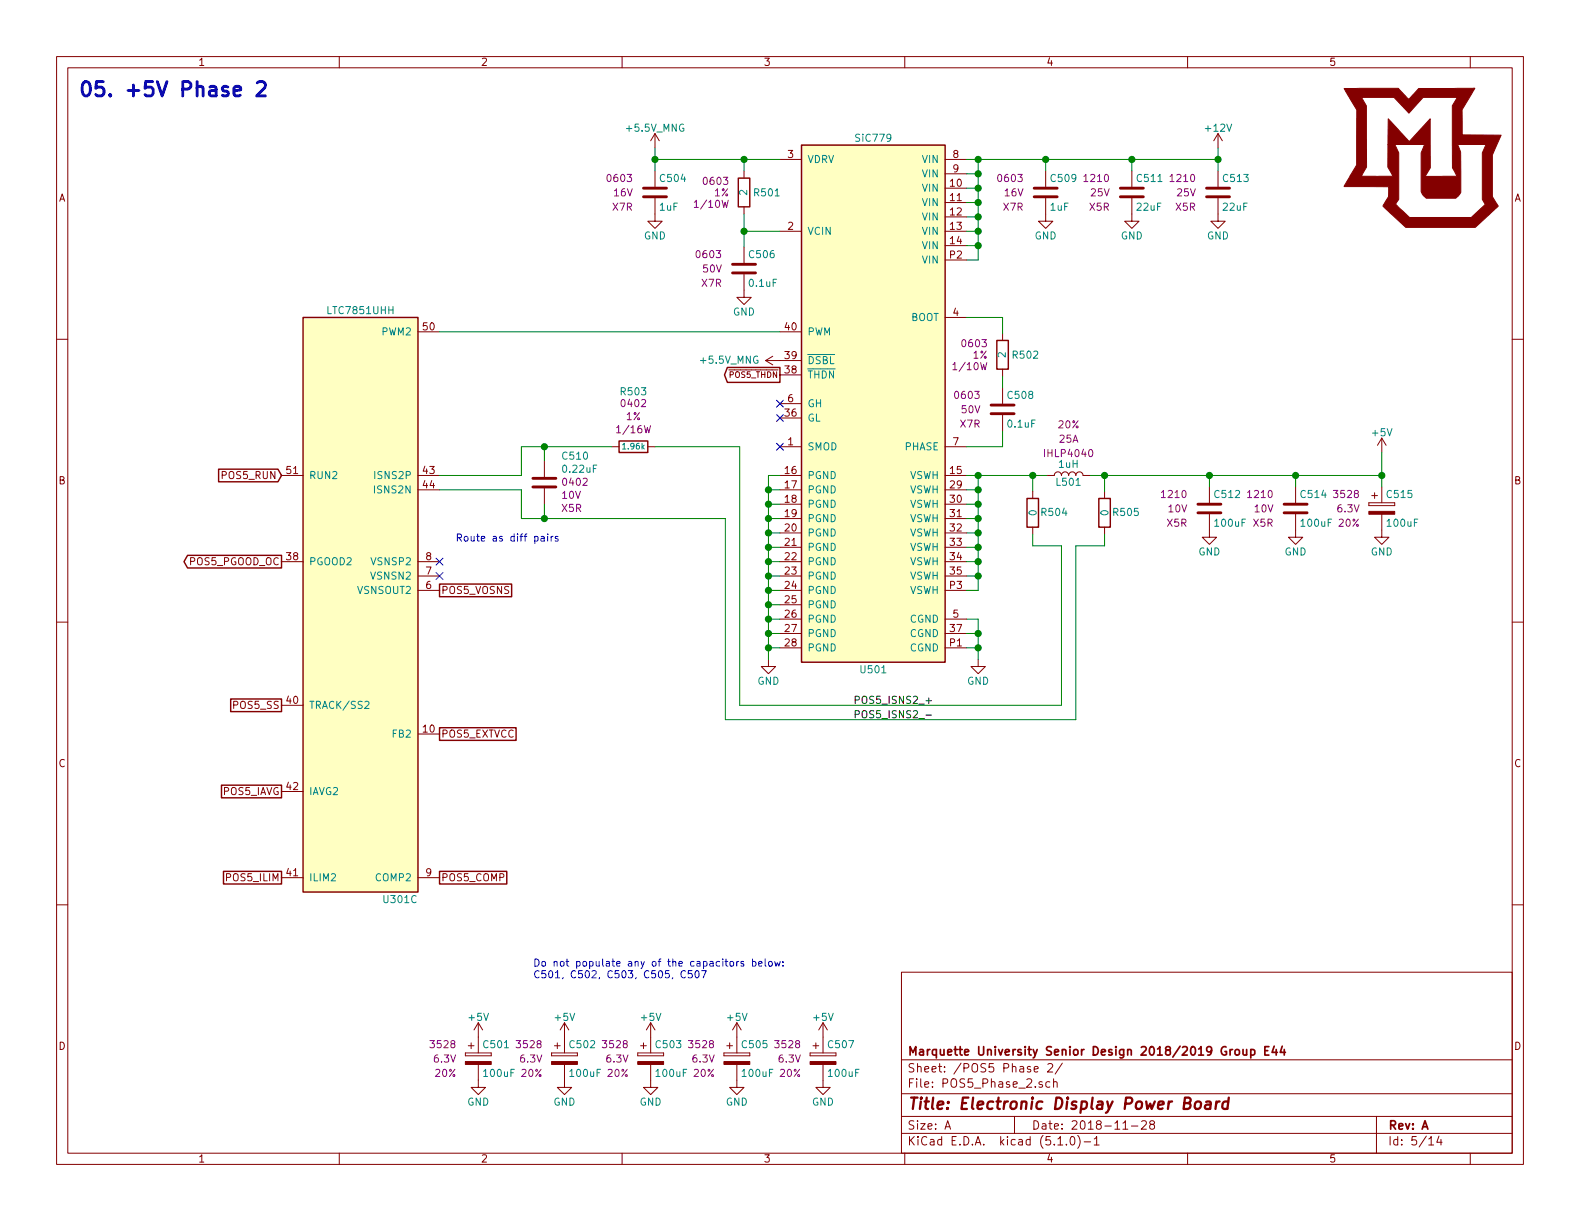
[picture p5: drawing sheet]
EESchema Schematic File Version 4
LIBS:LTC7851_Demo-cache
EELAYER 29 0
EELAYER END
$Descr A 11000 8500
encoding utf-8
Sheet 5 14
Title "Electronic Display Power Board"
Date "2018-11-28"
Rev "A"
Comp "Marquette University Senior Design 2018/2019 Group E44"
Comment1 ""
Comment2 ""
Comment3 ""
Comment4 ""
$EndDescr
Text GLabel 1960 3310 0    50   Input ~ 0
POS5_RUN
Text GLabel 1960 3910 0    50   Output ~ 0
POS5_PGOOD_OC
$Comp
L LED_Display_Local_Library:C_Custom C?
U 1 1
P 4560 1340
AR Path="/5BB86F29/5BD16C10" Ref="C?"  Part="1" 
AR Path="/5BB86F2C/5BD16C10" Ref="C504"  Part="1" 
F 0 "C504" H 4585 1440 50  0000 L CNN
F 1 "1uF" H 4585 1240 50  0000 L CNN
F 2 "Capacitors_SMD:C_0603_HandSoldering" H 4598 1190 50  0001 C CNN
F 3 "" H 4585 1440 50  0001 C CNN
F 4 "1276-6524-1-ND" H 4985 1840 60  0001 C CNN "Digi-Key PN"
F 5 "0603" H 4410 1440 50  0000 R CNN "display_footprint"
F 6 "16V" H 4410 1340 50  0000 R CNN "Voltage"
F 7 "X7R" H 4410 1240 50  0000 R CNN "Dielectric"
	1    4560 1340
	1    0    0    -1  
$EndComp
$Comp
L power:GND #PWR?
U 1 1
P 5180 2020
AR Path="/5BB86F29/5BD16C17" Ref="#PWR?"  Part="1" 
AR Path="/5BB86F2C/5BD16C17" Ref="#PWR0511"  Part="1" 
F 0 "#PWR0511" H 5180 1770 50  0001 C CNN
F 1 "GND" H 5180 1870 50  0000 C CNN
F 2 "" H 5180 2020 50  0001 C CNN
F 3 "" H 5180 2020 50  0001 C CNN
	1    5180 2020
	1    0    0    -1  
$EndComp
$Comp
L LED_Display_Local_Library:SiC779 U?
U 1 1
P 6080 2810
AR Path="/5BB86F29/5BD16C1E" Ref="U?"  Part="1" 
AR Path="/5BB86F2C/5BD16C1E" Ref="U501"  Part="1" 
F 0 "U501" H 6080 960 50  0000 C CNN
F 1 "SiC779" H 6080 4660 50  0000 C CNN
F 2 "Custom Footprints Library:MLP66-40_6x6mm_Pitch0.5mm" H 4430 3560 50  0001 C CNN
F 3 "http://www.vishay.com/docs/67538/sic779.pdf" H 6080 2810 50  0001 C CNN
F 4 "SIC779CD-T1-GE3CT-ND" H 6080 2810 50  0001 C CNN "Digi-Key PN"
	1    6080 2810
	1    0    0    -1  
$EndComp
$Comp
L power:GND #PWR?
U 1 1
P 4560 1490
AR Path="/5BB86F29/5BD16C25" Ref="#PWR?"  Part="1" 
AR Path="/5BB86F2C/5BD16C25" Ref="#PWR0508"  Part="1" 
F 0 "#PWR0508" H 4560 1240 50  0001 C CNN
F 1 "GND" H 4560 1340 50  0000 C CNN
F 2 "" H 4560 1490 50  0001 C CNN
F 3 "" H 4560 1490 50  0001 C CNN
	1    4560 1490
	1    0    0    -1  
$EndComp
Wire Wire Line
	5430 1610 5180 1610
Wire Wire Line
	5180 1610 5180 1490
Wire Wire Line
	5180 1610 5180 1720
Connection ~ 5180 1610
Wire Wire Line
	5430 1110 5180 1110
Wire Wire Line
	4560 1110 4560 1190
Wire Wire Line
	5180 1190 5180 1110
Connection ~ 5180 1110
Wire Wire Line
	5180 1110 4560 1110
Wire Wire Line
	4560 1030 4560 1110
Connection ~ 4560 1110
Text GLabel 5430 2610 0    40   Output ~ 0
~POS5_THDN
$Comp
L power:GND #PWR?
U 1 1
P 6810 4590
AR Path="/5BB86F29/5BD16C45" Ref="#PWR?"  Part="1" 
AR Path="/5BB86F2C/5BD16C45" Ref="#PWR0515"  Part="1" 
F 0 "#PWR0515" H 6810 4340 50  0001 C CNN
F 1 "GND" H 6810 4440 50  0000 C CNN
F 2 "" H 6810 4590 50  0001 C CNN
F 3 "" H 6810 4590 50  0001 C CNN
	1    6810 4590
	1    0    0    -1  
$EndComp
Wire Wire Line
	6810 4590 6810 4510
Wire Wire Line
	6810 4510 6730 4510
Wire Wire Line
	6810 4510 6810 4410
Wire Wire Line
	6810 4410 6730 4410
Connection ~ 6810 4510
Wire Wire Line
	6810 4410 6810 4310
Wire Wire Line
	6810 4310 6730 4310
Connection ~ 6810 4410
$Comp
L power:GND #PWR?
U 1 1
P 5350 4590
AR Path="/5BB86F29/5BD16C53" Ref="#PWR?"  Part="1" 
AR Path="/5BB86F2C/5BD16C53" Ref="#PWR0512"  Part="1" 
F 0 "#PWR0512" H 5350 4340 50  0001 C CNN
F 1 "GND" H 5350 4440 50  0000 C CNN
F 2 "" H 5350 4590 50  0001 C CNN
F 3 "" H 5350 4590 50  0001 C CNN
	1    5350 4590
	1    0    0    -1  
$EndComp
Wire Wire Line
	5350 4590 5350 4510
Wire Wire Line
	5350 4510 5430 4510
Wire Wire Line
	5430 3310 5350 3310
Wire Wire Line
	5430 3410 5350 3410
Wire Wire Line
	5430 3510 5350 3510
Wire Wire Line
	5430 3610 5350 3610
Wire Wire Line
	5430 3710 5350 3710
Wire Wire Line
	5430 3810 5350 3810
Wire Wire Line
	5430 3910 5350 3910
Wire Wire Line
	5430 4010 5350 4010
Wire Wire Line
	5430 4110 5350 4110
Wire Wire Line
	5430 4210 5350 4210
Wire Wire Line
	5430 4310 5350 4310
Wire Wire Line
	5430 4410 5350 4410
Wire Wire Line
	5350 3310 5350 3410
Connection ~ 5350 4510
Connection ~ 5350 3410
Wire Wire Line
	5350 3410 5350 3510
Connection ~ 5350 3510
Wire Wire Line
	5350 3510 5350 3610
Connection ~ 5350 3610
Wire Wire Line
	5350 3610 5350 3710
Connection ~ 5350 3710
Wire Wire Line
	5350 3710 5350 3810
Connection ~ 5350 3810
Wire Wire Line
	5350 3810 5350 3910
Connection ~ 5350 3910
Wire Wire Line
	5350 3910 5350 4010
Connection ~ 5350 4010
Wire Wire Line
	5350 4010 5350 4110
Connection ~ 5350 4110
Wire Wire Line
	5350 4110 5350 4210
Connection ~ 5350 4210
Wire Wire Line
	5350 4210 5350 4310
Connection ~ 5350 4310
Wire Wire Line
	5350 4310 5350 4410
Connection ~ 5350 4410
Wire Wire Line
	5350 4410 5350 4510
Wire Wire Line
	6730 3310 6810 3310
Wire Wire Line
	6730 3410 6810 3410
Wire Wire Line
	6730 3510 6810 3510
Wire Wire Line
	6730 3610 6810 3610
Wire Wire Line
	6730 3710 6810 3710
Wire Wire Line
	6730 3810 6810 3810
Wire Wire Line
	6730 3910 6810 3910
Wire Wire Line
	6730 4010 6810 4010
Wire Wire Line
	6810 3310 6810 3410
Connection ~ 6810 3410
Wire Wire Line
	6810 3410 6810 3510
Connection ~ 6810 3510
Wire Wire Line
	6810 3510 6810 3610
Connection ~ 6810 3610
Wire Wire Line
	6810 3610 6810 3710
Connection ~ 6810 3710
Wire Wire Line
	6810 3710 6810 3810
Connection ~ 6810 3810
Wire Wire Line
	6810 3810 6810 3910
Connection ~ 6810 3910
Wire Wire Line
	6810 3910 6810 4010
$Comp
L LED_Display_Local_Library:L_Custom L?
U 1 1
P 7440 3310
AR Path="/5BB86F29/5BD16C98" Ref="L?"  Part="1" 
AR Path="/5BB86F2C/5BD16C98" Ref="L501"  Part="1" 
F 0 "L501" V 7390 3310 50  0000 C CNN
F 1 "1uH" V 7515 3310 50  0000 C CNN
F 2 "Inductors_SMD:L_Vishay_IHLP-4040" H 7440 3310 50  0001 C CNN
F 3 "" H 7440 3310 50  0001 C CNN
F 4 "541-1306-1-ND" H 7440 3310 50  0001 C CNN "Digi-Key PN"
F 5 "IHLP4040" V 7590 3310 50  0000 C CNN "display_footprint"
F 6 "25A" V 7690 3310 50  0000 C CNN "Ampacity"
F 7 "20%" V 7790 3310 50  0000 C CNN "Tolerance"
	1    7440 3310
	0    -1   -1   0   
$EndComp
Wire Wire Line
	6730 1110 6810 1110
Wire Wire Line
	6730 1210 6810 1210
Wire Wire Line
	6730 1310 6810 1310
Wire Wire Line
	6730 1410 6810 1410
Wire Wire Line
	6730 1510 6810 1510
Wire Wire Line
	6730 1610 6810 1610
Wire Wire Line
	6730 1710 6810 1710
Wire Wire Line
	6730 1810 6810 1810
Wire Wire Line
	6810 1110 6810 1210
Connection ~ 6810 1210
Wire Wire Line
	6810 1210 6810 1310
Connection ~ 6810 1310
Wire Wire Line
	6810 1310 6810 1410
Connection ~ 6810 1410
Wire Wire Line
	6810 1410 6810 1510
Connection ~ 6810 1510
Wire Wire Line
	6810 1510 6810 1610
Connection ~ 6810 1610
Wire Wire Line
	6810 1610 6810 1710
Connection ~ 6810 1710
Wire Wire Line
	6810 1710 6810 1810
$Comp
L LED_Display_Local_Library:R_Custom R?
U 1 1
P 6980 2470
AR Path="/5BB86F29/5BD16CB9" Ref="R?"  Part="1" 
AR Path="/5BB86F2C/5BD16CB9" Ref="R502"  Part="1" 
F 0 "R502" H 6920 2470 50  0000 R CNN
F 1 "2" V 6980 2470 50  0000 C CNN
F 2 "Resistors_SMD:R_0603" H 6980 2470 50  0001 C CNN
F 3 "" H 6980 2470 50  0001 C CNN
F 4 "RMCF0603FT2R00CT-ND" H 7280 2870 60  0001 C CNN "Digi-Key PN"
F 5 "0603" H 7080 2550 50  0000 L CNN "display_footprint"
F 6 "1%" H 7080 2470 50  0000 L CNN "Tolerance"
F 7 "1/10W" H 7080 2390 50  0000 L CNN "Wattage"
	1    6980 2470
	-1   0    0    -1  
$EndComp
$Comp
L LED_Display_Local_Library:C_Custom C?
U 1 1
P 6980 2850
AR Path="/5BB86F29/5BD16CC4" Ref="C?"  Part="1" 
AR Path="/5BB86F2C/5BD16CC4" Ref="C508"  Part="1" 
F 0 "C508" H 7005 2950 50  0000 L CNN
F 1 "0.1uF" H 7005 2750 50  0000 L CNN
F 2 "Capacitors_SMD:C_0603" H 7018 2700 50  0001 C CNN
F 3 "" H 7005 2950 50  0001 C CNN
F 4 "490-4779-1-ND" H 7405 3350 60  0001 C CNN "Digi-Key PN"
F 5 "0603" H 6830 2950 50  0000 R CNN "display_footprint"
F 6 "50V" H 6830 2850 50  0000 R CNN "Voltage"
F 7 "X7R" H 6830 2750 50  0000 R CNN "Dielectric"
	1    6980 2850
	1    0    0    -1  
$EndComp
Wire Wire Line
	6980 3110 6980 3000
Wire Wire Line
	6980 2700 6980 2620
Wire Wire Line
	6980 3110 6730 3110
Wire Wire Line
	6980 2320 6980 2210
Wire Wire Line
	6980 2210 6730 2210
Connection ~ 6810 3310
$Comp
L LED_Display_Local_Library:C_Custom C?
U 1 1
P 7880 1340
AR Path="/5BB86F29/5BD16CFA" Ref="C?"  Part="1" 
AR Path="/5BB86F2C/5BD16CFA" Ref="C511"  Part="1" 
F 0 "C511" H 7905 1440 50  0000 L CNN
F 1 "22uF" H 7905 1240 50  0000 L CNN
F 2 "Capacitors_SMD:C_1210" H 7918 1190 50  0001 C CNN
F 3 "" H 7905 1440 50  0001 C CNN
F 4 "445-1436-1-ND" H 8305 1840 60  0001 C CNN "Digi-Key PN"
F 5 "1210" H 7730 1440 50  0000 R CNN "display_footprint"
F 6 "25V" H 7730 1340 50  0000 R CNN "Voltage"
F 7 "X5R" H 7730 1240 50  0000 R CNN "Dielectric"
	1    7880 1340
	1    0    0    -1  
$EndComp
$Comp
L power:GND #PWR?
U 1 1
P 7280 1490
AR Path="/5BB86F29/5BD16D01" Ref="#PWR?"  Part="1" 
AR Path="/5BB86F2C/5BD16D01" Ref="#PWR0516"  Part="1" 
F 0 "#PWR0516" H 7280 1240 50  0001 C CNN
F 1 "GND" H 7280 1340 50  0000 C CNN
F 2 "" H 7280 1490 50  0001 C CNN
F 3 "" H 7280 1490 50  0001 C CNN
	1    7280 1490
	1    0    0    -1  
$EndComp
$Comp
L power:GND #PWR?
U 1 1
P 7880 1490
AR Path="/5BB86F29/5BD16D07" Ref="#PWR?"  Part="1" 
AR Path="/5BB86F2C/5BD16D07" Ref="#PWR0517"  Part="1" 
F 0 "#PWR0517" H 7880 1240 50  0001 C CNN
F 1 "GND" H 7880 1340 50  0000 C CNN
F 2 "" H 7880 1490 50  0001 C CNN
F 3 "" H 7880 1490 50  0001 C CNN
	1    7880 1490
	1    0    0    -1  
$EndComp
$Comp
L power:GND #PWR?
U 1 1
P 8480 1490
AR Path="/5BB86F29/5BD16D0D" Ref="#PWR?"  Part="1" 
AR Path="/5BB86F2C/5BD16D0D" Ref="#PWR0520"  Part="1" 
F 0 "#PWR0520" H 8480 1240 50  0001 C CNN
F 1 "GND" H 8480 1340 50  0000 C CNN
F 2 "" H 8480 1490 50  0001 C CNN
F 3 "" H 8480 1490 50  0001 C CNN
	1    8480 1490
	1    0    0    -1  
$EndComp
Connection ~ 6810 1110
Wire Wire Line
	7280 1190 7280 1110
Connection ~ 7280 1110
Wire Wire Line
	7280 1110 6810 1110
Wire Wire Line
	7880 1190 7880 1110
Connection ~ 7880 1110
Wire Wire Line
	7880 1110 7280 1110
Wire Wire Line
	8480 1190 8480 1110
Connection ~ 8480 1110
Wire Wire Line
	8480 1110 7880 1110
$Comp
L LED_Display_Local_Library:C_Custom C?
U 1 1
P 8420 3540
AR Path="/5BB86F29/5BD16D21" Ref="C?"  Part="1" 
AR Path="/5BB86F2C/5BD16D21" Ref="C512"  Part="1" 
F 0 "C512" H 8445 3640 50  0000 L CNN
F 1 "100uF" H 8445 3440 50  0000 L CNN
F 2 "Capacitors_SMD:C_1210" H 8458 3390 50  0001 C CNN
F 3 "" H 8445 3640 50  0001 C CNN
F 4 "587-3432-1-ND" H 8845 4040 60  0001 C CNN "Digi-Key PN"
F 5 "1210" H 8270 3640 50  0000 R CNN "display_footprint"
F 6 "10V" H 8270 3540 50  0000 R CNN "Voltage"
F 7 "X5R" H 8270 3440 50  0000 R CNN "Dielectric"
	1    8420 3540
	1    0    0    -1  
$EndComp
$Comp
L power:GND #PWR?
U 1 1
P 8420 3690
AR Path="/5BB86F29/5BD16D28" Ref="#PWR?"  Part="1" 
AR Path="/5BB86F2C/5BD16D28" Ref="#PWR0518"  Part="1" 
F 0 "#PWR0518" H 8420 3440 50  0001 C CNN
F 1 "GND" H 8420 3540 50  0000 C CNN
F 2 "" H 8420 3690 50  0001 C CNN
F 3 "" H 8420 3690 50  0001 C CNN
	1    8420 3690
	1    0    0    -1  
$EndComp
$Comp
L power:GND #PWR?
U 1 1
P 9020 3690
AR Path="/5BB86F29/5BD16D2E" Ref="#PWR?"  Part="1" 
AR Path="/5BB86F2C/5BD16D2E" Ref="#PWR0521"  Part="1" 
F 0 "#PWR0521" H 9020 3440 50  0001 C CNN
F 1 "GND" H 9020 3540 50  0000 C CNN
F 2 "" H 9020 3690 50  0001 C CNN
F 3 "" H 9020 3690 50  0001 C CNN
	1    9020 3690
	1    0    0    -1  
$EndComp
Wire Wire Line
	8420 3390 8420 3310
Connection ~ 8420 3310
Wire Wire Line
	9020 3390 9020 3310
Wire Wire Line
	9020 3310 8420 3310
$Comp
L power:+5V #PWR?
U 1 1
P 9620 3150
AR Path="/5BB86F29/5BD16D3A" Ref="#PWR?"  Part="1" 
AR Path="/5BB86F2C/5BD16D3A" Ref="#PWR0522"  Part="1" 
F 0 "#PWR0522" H 9620 3000 50  0001 C CNN
F 1 "+5V" H 9620 3290 50  0000 C CNN
F 2 "" H 9620 3150 50  0001 C CNN
F 3 "" H 9620 3150 50  0001 C CNN
	1    9620 3150
	1    0    0    -1  
$EndComp
$Comp
L power:GND #PWR?
U 1 1
P 3330 7520
AR Path="/5BB86F29/5BD16D40" Ref="#PWR?"  Part="1" 
AR Path="/5BB86F2C/5BD16D40" Ref="#PWR0502"  Part="1" 
F 0 "#PWR0502" H 3330 7270 50  0001 C CNN
F 1 "GND" H 3330 7370 50  0000 C CNN
F 2 "" H 3330 7520 50  0001 C CNN
F 3 "" H 3330 7520 50  0001 C CNN
	1    3330 7520
	1    0    0    -1  
$EndComp
$Comp
L power:GND #PWR?
U 1 1
P 3930 7520
AR Path="/5BB86F29/5BD16D46" Ref="#PWR?"  Part="1" 
AR Path="/5BB86F2C/5BD16D46" Ref="#PWR0504"  Part="1" 
F 0 "#PWR0504" H 3930 7270 50  0001 C CNN
F 1 "GND" H 3930 7370 50  0000 C CNN
F 2 "" H 3930 7520 50  0001 C CNN
F 3 "" H 3930 7520 50  0001 C CNN
	1    3930 7520
	1    0    0    -1  
$EndComp
$Comp
L power:GND #PWR?
U 1 1
P 4530 7520
AR Path="/5BB86F29/5BD16D4C" Ref="#PWR?"  Part="1" 
AR Path="/5BB86F2C/5BD16D4C" Ref="#PWR0506"  Part="1" 
F 0 "#PWR0506" H 4530 7270 50  0001 C CNN
F 1 "GND" H 4530 7370 50  0000 C CNN
F 2 "" H 4530 7520 50  0001 C CNN
F 3 "" H 4530 7520 50  0001 C CNN
	1    4530 7520
	1    0    0    -1  
$EndComp
$Comp
L power:GND #PWR?
U 1 1
P 5130 7520
AR Path="/5BB86F29/5BD16D52" Ref="#PWR?"  Part="1" 
AR Path="/5BB86F2C/5BD16D52" Ref="#PWR0510"  Part="1" 
F 0 "#PWR0510" H 5130 7270 50  0001 C CNN
F 1 "GND" H 5130 7370 50  0000 C CNN
F 2 "" H 5130 7520 50  0001 C CNN
F 3 "" H 5130 7520 50  0001 C CNN
	1    5130 7520
	1    0    0    -1  
$EndComp
$Comp
L power:GND #PWR?
U 1 1
P 5730 7520
AR Path="/5BB86F29/5BD16D58" Ref="#PWR?"  Part="1" 
AR Path="/5BB86F2C/5BD16D58" Ref="#PWR0514"  Part="1" 
F 0 "#PWR0514" H 5730 7270 50  0001 C CNN
F 1 "GND" H 5730 7370 50  0000 C CNN
F 2 "" H 5730 7520 50  0001 C CNN
F 3 "" H 5730 7520 50  0001 C CNN
	1    5730 7520
	1    0    0    -1  
$EndComp
$Comp
L LED_Display_Local_Library:LTC7851UHH U?
U 3 1
P 2510 4210
AR Path="/5BB86F29/5BD16D95" Ref="U?"  Part="2" 
AR Path="/5BB86F2C/5BD16D95" Ref="U301"  Part="3" 
F 0 "U301" H 2910 2160 50  0000 R CNN
F 1 "LTC7851UHH" H 2510 6260 50  0000 C CNN
F 2 "Custom Footprints Library:QFN-58-1EP_9x5mm_Pitch0.4mm" H -140 4910 50  0001 C CNN
F 3 "http://www.analog.com/media/en/technical-documentation/data-sheets/LTC7851.pdf" H 2510 4210 50  0001 C CNN
F 4 "LTC7851IUHH#PBF-ND" H 2510 4210 50  0001 C CNN "Digi-Key PN"
	3    2510 4210
	1    0    0    -1  
$EndComp
Text GLabel 3060 4110 2    50   UnSpc ~ 0
POS5_VOSNS
Text GLabel 3060 6110 2    50   UnSpc ~ 0
POS5_COMP
Text GLabel 1960 4910 0    50   UnSpc ~ 0
POS5_SS
Text GLabel 1960 5510 0    50   UnSpc ~ 0
POS5_IAVG
Text GLabel 1960 6110 0    50   UnSpc ~ 0
POS5_ILIM
$Comp
L LED_Display_Local_Library:+5.5V_MNG #PWR?
U 1 1
P 4560 1030
AR Path="/5BB86F29/5BD16DD8" Ref="#PWR?"  Part="1" 
AR Path="/5BB86F2C/5BD16DD8" Ref="#PWR0507"  Part="1" 
F 0 "#PWR0507" H 4560 880 50  0001 C CNN
F 1 "+5.5V_MNG" H 4560 1170 50  0000 C CNN
F 2 "" H 4560 1030 50  0001 C CNN
F 3 "" H 4560 1030 50  0001 C CNN
	1    4560 1030
	1    0    0    -1  
$EndComp
$Comp
L LED_Display_Local_Library:C_Custom C?
U 1 1
P 5180 1870
AR Path="/5BB86F29/5BD16DE2" Ref="C?"  Part="1" 
AR Path="/5BB86F2C/5BD16DE2" Ref="C506"  Part="1" 
F 0 "C506" H 5205 1970 50  0000 L CNN
F 1 "0.1uF" H 5205 1770 50  0000 L CNN
F 2 "Capacitors_SMD:C_0603" H 5218 1720 50  0001 C CNN
F 3 "" H 5205 1970 50  0001 C CNN
F 4 "490-4779-1-ND" H 5605 2370 60  0001 C CNN "Digi-Key PN"
F 5 "0603" H 5030 1970 50  0000 R CNN "display_footprint"
F 6 "50V" H 5030 1870 50  0000 R CNN "Voltage"
F 7 "X7R" H 5030 1770 50  0000 R CNN "Dielectric"
	1    5180 1870
	1    0    0    -1  
$EndComp
$Comp
L LED_Display_Local_Library:R_Custom R?
U 1 1
P 5180 1340
AR Path="/5BB86F29/5BD16DED" Ref="R?"  Part="1" 
AR Path="/5BB86F2C/5BD16DED" Ref="R501"  Part="1" 
F 0 "R501" H 5120 1340 50  0000 R CNN
F 1 "2" V 5180 1340 50  0000 C CNN
F 2 "Resistors_SMD:R_0603" H 5180 1340 50  0001 C CNN
F 3 "" H 5180 1340 50  0001 C CNN
F 4 "RMCF0603FT2R00CT-ND" H 5480 1740 60  0001 C CNN "Digi-Key PN"
F 5 "0603" H 5280 1420 50  0000 L CNN "display_footprint"
F 6 "1%" H 5280 1340 50  0000 L CNN "Tolerance"
F 7 "1/10W" H 5280 1260 50  0000 L CNN "Wattage"
	1    5180 1340
	-1   0    0    -1  
$EndComp
$Comp
L power:+12V #PWR?
U 1 1
P 8480 1030
AR Path="/5BB86F29/5BD16DF4" Ref="#PWR?"  Part="1" 
AR Path="/5BB86F2C/5BD16DF4" Ref="#PWR0519"  Part="1" 
F 0 "#PWR0519" H 8480 880 50  0001 C CNN
F 1 "+12V" H 8480 1170 50  0000 C CNN
F 2 "" H 8480 1030 50  0001 C CNN
F 3 "" H 8480 1030 50  0001 C CNN
	1    8480 1030
	1    0    0    -1  
$EndComp
Wire Wire Line
	8480 1030 8480 1110
$Comp
L LED_Display_Local_Library:C_Custom C?
U 1 1
P 7280 1340
AR Path="/5BB86F29/5BD16E10" Ref="C?"  Part="1" 
AR Path="/5BB86F2C/5BD16E10" Ref="C509"  Part="1" 
F 0 "C509" H 7305 1440 50  0000 L CNN
F 1 "1uF" H 7305 1240 50  0000 L CNN
F 2 "Capacitors_SMD:C_0603" H 7318 1190 50  0001 C CNN
F 3 "" H 7305 1440 50  0001 C CNN
F 4 "1276-6524-1-ND" H 7705 1840 60  0001 C CNN "Digi-Key PN"
F 5 "0603" H 7130 1440 50  0000 R CNN "display_footprint"
F 6 "16V" H 7130 1340 50  0000 R CNN "Voltage"
F 7 "X7R" H 7130 1240 50  0000 R CNN "Dielectric"
	1    7280 1340
	1    0    0    -1  
$EndComp
Connection ~ 9020 3310
$Comp
L LED_Display_Local_Library:CP_Tant_Custom C?
U 1 1
P 9620 3540
AR Path="/5BB86F29/5BD16E1C" Ref="C?"  Part="1" 
AR Path="/5BB86F2C/5BD16E1C" Ref="C515"  Part="1" 
F 0 "C515" H 9645 3640 50  0000 L CNN
F 1 "100uF" H 9645 3440 50  0000 L CNN
F 2 "Capacitors_Tantalum_SMD:CP_Tantalum_Case-B_EIA-3528-21_Reflow" H 9658 3390 50  0001 C CNN
F 3 "" H 9645 3640 50  0001 C CNN
F 4 "478-9994-1-ND" H 9620 3540 50  0001 C CNN "Digi-Key PN"
F 5 "3528" H 9470 3640 50  0000 R CNN "display_footprint"
F 6 "6.3V" H 9470 3540 50  0000 R CNN "Voltage"
F 7 "20%" H 9470 3440 50  0000 R CNN "Tolerance"
	1    9620 3540
	1    0    0    -1  
$EndComp
Wire Wire Line
	9620 3390 9620 3310
Wire Wire Line
	9620 3310 9020 3310
Wire Wire Line
	9620 3150 9620 3310
Connection ~ 9620 3310
$Comp
L power:GND #PWR?
U 1 1
P 9620 3690
AR Path="/5BB86F29/5BD16E27" Ref="#PWR?"  Part="1" 
AR Path="/5BB86F2C/5BD16E27" Ref="#PWR0523"  Part="1" 
F 0 "#PWR0523" H 9620 3440 50  0001 C CNN
F 1 "GND" H 9620 3540 50  0000 C CNN
F 2 "" H 9620 3690 50  0001 C CNN
F 3 "" H 9620 3690 50  0001 C CNN
	1    9620 3690
	1    0    0    -1  
$EndComp
$Comp
L power:+5V #PWR?
U 1 1
P 3330 7220
AR Path="/5BB86F29/5BD16E2D" Ref="#PWR?"  Part="1" 
AR Path="/5BB86F2C/5BD16E2D" Ref="#PWR0501"  Part="1" 
F 0 "#PWR0501" H 3330 7070 50  0001 C CNN
F 1 "+5V" H 3330 7360 50  0000 C CNN
F 2 "" H 3330 7220 50  0001 C CNN
F 3 "" H 3330 7220 50  0001 C CNN
	1    3330 7220
	1    0    0    -1  
$EndComp
$Comp
L power:+5V #PWR?
U 1 1
P 3930 7220
AR Path="/5BB86F29/5BD16E33" Ref="#PWR?"  Part="1" 
AR Path="/5BB86F2C/5BD16E33" Ref="#PWR0503"  Part="1" 
F 0 "#PWR0503" H 3930 7070 50  0001 C CNN
F 1 "+5V" H 3930 7360 50  0000 C CNN
F 2 "" H 3930 7220 50  0001 C CNN
F 3 "" H 3930 7220 50  0001 C CNN
	1    3930 7220
	1    0    0    -1  
$EndComp
$Comp
L power:+5V #PWR?
U 1 1
P 4530 7220
AR Path="/5BB86F29/5BD16E39" Ref="#PWR?"  Part="1" 
AR Path="/5BB86F2C/5BD16E39" Ref="#PWR0505"  Part="1" 
F 0 "#PWR0505" H 4530 7070 50  0001 C CNN
F 1 "+5V" H 4530 7360 50  0000 C CNN
F 2 "" H 4530 7220 50  0001 C CNN
F 3 "" H 4530 7220 50  0001 C CNN
	1    4530 7220
	1    0    0    -1  
$EndComp
$Comp
L power:+5V #PWR?
U 1 1
P 5130 7220
AR Path="/5BB86F29/5BD16E3F" Ref="#PWR?"  Part="1" 
AR Path="/5BB86F2C/5BD16E3F" Ref="#PWR0509"  Part="1" 
F 0 "#PWR0509" H 5130 7070 50  0001 C CNN
F 1 "+5V" H 5130 7360 50  0000 C CNN
F 2 "" H 5130 7220 50  0001 C CNN
F 3 "" H 5130 7220 50  0001 C CNN
	1    5130 7220
	1    0    0    -1  
$EndComp
$Comp
L power:+5V #PWR?
U 1 1
P 5730 7220
AR Path="/5BB86F29/5BD16E45" Ref="#PWR?"  Part="1" 
AR Path="/5BB86F2C/5BD16E45" Ref="#PWR0513"  Part="1" 
F 0 "#PWR0513" H 5730 7070 50  0001 C CNN
F 1 "+5V" H 5730 7360 50  0000 C CNN
F 2 "" H 5730 7220 50  0001 C CNN
F 3 "" H 5730 7220 50  0001 C CNN
	1    5730 7220
	1    0    0    -1  
$EndComp
$Comp
L LED_Display_Local_Library:C_Custom C?
U 1 1
P 9020 3540
AR Path="/5BB86F29/5BD16E4F" Ref="C?"  Part="1" 
AR Path="/5BB86F2C/5BD16E4F" Ref="C514"  Part="1" 
F 0 "C514" H 9045 3640 50  0000 L CNN
F 1 "100uF" H 9045 3440 50  0000 L CNN
F 2 "Capacitors_SMD:C_1210" H 9058 3390 50  0001 C CNN
F 3 "" H 9045 3640 50  0001 C CNN
F 4 "587-3432-1-ND" H 9445 4040 60  0001 C CNN "Digi-Key PN"
F 5 "1210" H 8870 3640 50  0000 R CNN "display_footprint"
F 6 "10V" H 8870 3540 50  0000 R CNN "Voltage"
F 7 "X5R" H 8870 3440 50  0000 R CNN "Dielectric"
	1    9020 3540
	1    0    0    -1  
$EndComp
$Comp
L LED_Display_Local_Library:C_Custom C?
U 1 1
P 8480 1340
AR Path="/5BB86F29/5BD16E5B" Ref="C?"  Part="1" 
AR Path="/5BB86F2C/5BD16E5B" Ref="C513"  Part="1" 
F 0 "C513" H 8505 1440 50  0000 L CNN
F 1 "22uF" H 8505 1240 50  0000 L CNN
F 2 "Capacitors_SMD:C_1210" H 8518 1190 50  0001 C CNN
F 3 "" H 8505 1440 50  0001 C CNN
F 4 "445-1436-1-ND" H 8905 1840 60  0001 C CNN "Digi-Key PN"
F 5 "1210" H 8330 1440 50  0000 R CNN "display_footprint"
F 6 "25V" H 8330 1340 50  0000 R CNN "Voltage"
F 7 "X5R" H 8330 1240 50  0000 R CNN "Dielectric"
	1    8480 1340
	1    0    0    -1  
$EndComp
$Comp
L LED_Display_Local_Library:CP_Tant_Custom C?
U 1 1
P 3330 7370
AR Path="/5BB86F29/5BD16E66" Ref="C?"  Part="1" 
AR Path="/5BB86F2C/5BD16E66" Ref="C501"  Part="1" 
F 0 "C501" H 3355 7470 50  0000 L CNN
F 1 "100uF" H 3355 7270 50  0000 L CNN
F 2 "Capacitors_Tantalum_SMD:CP_Tantalum_Case-B_EIA-3528-21_Reflow" H 3368 7220 50  0001 C CNN
F 3 "" H 3355 7470 50  0001 C CNN
F 4 "478-9994-1-ND" H 3330 7370 50  0001 C CNN "Digi-Key PN"
F 5 "3528" H 3180 7470 50  0000 R CNN "display_footprint"
F 6 "6.3V" H 3180 7370 50  0000 R CNN "Voltage"
F 7 "20%" H 3180 7270 50  0000 R CNN "Tolerance"
	1    3330 7370
	1    0    0    -1  
$EndComp
$Comp
L LED_Display_Local_Library:CP_Tant_Custom C?
U 1 1
P 3930 7370
AR Path="/5BB86F29/5BD16E71" Ref="C?"  Part="1" 
AR Path="/5BB86F2C/5BD16E71" Ref="C502"  Part="1" 
F 0 "C502" H 3955 7470 50  0000 L CNN
F 1 "100uF" H 3955 7270 50  0000 L CNN
F 2 "Capacitors_Tantalum_SMD:CP_Tantalum_Case-B_EIA-3528-21_Reflow" H 3968 7220 50  0001 C CNN
F 3 "" H 3955 7470 50  0001 C CNN
F 4 "478-9994-1-ND" H 3930 7370 50  0001 C CNN "Digi-Key PN"
F 5 "3528" H 3780 7470 50  0000 R CNN "display_footprint"
F 6 "6.3V" H 3780 7370 50  0000 R CNN "Voltage"
F 7 "20%" H 3780 7270 50  0000 R CNN "Tolerance"
	1    3930 7370
	1    0    0    -1  
$EndComp
$Comp
L LED_Display_Local_Library:CP_Tant_Custom C?
U 1 1
P 4530 7370
AR Path="/5BB86F29/5BD16E7C" Ref="C?"  Part="1" 
AR Path="/5BB86F2C/5BD16E7C" Ref="C503"  Part="1" 
F 0 "C503" H 4555 7470 50  0000 L CNN
F 1 "100uF" H 4555 7270 50  0000 L CNN
F 2 "Capacitors_Tantalum_SMD:CP_Tantalum_Case-B_EIA-3528-21_Reflow" H 4568 7220 50  0001 C CNN
F 3 "" H 4555 7470 50  0001 C CNN
F 4 "478-9994-1-ND" H 4530 7370 50  0001 C CNN "Digi-Key PN"
F 5 "3528" H 4380 7470 50  0000 R CNN "display_footprint"
F 6 "6.3V" H 4380 7370 50  0000 R CNN "Voltage"
F 7 "20%" H 4380 7270 50  0000 R CNN "Tolerance"
	1    4530 7370
	1    0    0    -1  
$EndComp
$Comp
L LED_Display_Local_Library:CP_Tant_Custom C?
U 1 1
P 5130 7370
AR Path="/5BB86F29/5BD16E87" Ref="C?"  Part="1" 
AR Path="/5BB86F2C/5BD16E87" Ref="C505"  Part="1" 
F 0 "C505" H 5155 7470 50  0000 L CNN
F 1 "100uF" H 5155 7270 50  0000 L CNN
F 2 "Capacitors_Tantalum_SMD:CP_Tantalum_Case-B_EIA-3528-21_Reflow" H 5168 7220 50  0001 C CNN
F 3 "" H 5155 7470 50  0001 C CNN
F 4 "478-9994-1-ND" H 5130 7370 50  0001 C CNN "Digi-Key PN"
F 5 "3528" H 4980 7470 50  0000 R CNN "display_footprint"
F 6 "6.3V" H 4980 7370 50  0000 R CNN "Voltage"
F 7 "20%" H 4980 7270 50  0000 R CNN "Tolerance"
	1    5130 7370
	1    0    0    -1  
$EndComp
$Comp
L LED_Display_Local_Library:CP_Tant_Custom C?
U 1 1
P 5730 7370
AR Path="/5BB86F29/5BD16E92" Ref="C?"  Part="1" 
AR Path="/5BB86F2C/5BD16E92" Ref="C507"  Part="1" 
F 0 "C507" H 5755 7470 50  0000 L CNN
F 1 "100uF" H 5755 7270 50  0000 L CNN
F 2 "Capacitors_Tantalum_SMD:CP_Tantalum_Case-B_EIA-3528-21_Reflow" H 5768 7220 50  0001 C CNN
F 3 "" H 5755 7470 50  0001 C CNN
F 4 "478-9994-1-ND" H 5730 7370 50  0001 C CNN "Digi-Key PN"
F 5 "3528" H 5580 7470 50  0000 R CNN "display_footprint"
F 6 "6.3V" H 5580 7370 50  0000 R CNN "Voltage"
F 7 "20%" H 5580 7270 50  0000 R CNN "Tolerance"
	1    5730 7370
	1    0    0    -1  
$EndComp
Wire Wire Line
	3060 2310 5430 2310
NoConn ~ 3060 3910
NoConn ~ 3060 4010
Text GLabel 3060 5110 2    50   UnSpc ~ 0
POS5_EXTVCC
Wire Wire Line
	6730 4110 6810 4110
Wire Wire Line
	6810 4110 6810 4010
Connection ~ 6810 4010
Text Notes 540  690  0    100  ~ 20
05. +5V Phase 2
NoConn ~ 5430 2810
NoConn ~ 5430 2910
NoConn ~ 5430 3110
$Comp
L LED_Display_Local_Library:+5.5V_MNG #PWR0102
U 1 1
P 5430 2510
F 0 "#PWR0102" H 5430 2360 50  0001 C CNN
F 1 "+5.5V_MNG" V 5430 2650 50  0000 L CNN
F 2 "" H 5430 2510 50  0001 C CNN
F 3 "" H 5430 2510 50  0001 C CNN
	1    5430 2510
	0    -1   -1   0   
$EndComp
Wire Wire Line
	6810 3310 7190 3310
Wire Wire Line
	7590 3310 7690 3310
$Comp
L LED_Display_Local_Library:R_Custom R?
U 1 1
P 4410 3110
AR Path="/5BB86F29/5BE651FC" Ref="R?"  Part="1" 
AR Path="/5BB86F2C/5BE651FC" Ref="R503"  Part="1" 
F 0 "R503" V 4790 3110 50  0000 C CNN
F 1 "1.96k" V 4410 3110 40  0000 C CNN
F 2 "Resistors_SMD:R_0402" H 4410 3110 50  0001 C CNN
F 3 "" H 4410 3110 50  0001 C CNN
F 4 "311-1.96KLRCT-ND" H 4710 3510 60  0001 C CNN "Digi-Key PN"
F 5 "0402" V 4708 3110 50  0000 C CNN "display_footprint"
F 6 "1%" V 4617 3110 50  0000 C CNN "Tolerance"
F 7 "1/16W" V 4526 3110 50  0000 C CNN "Wattage"
	1    4410 3110
	0    1    -1   0   
$EndComp
$Comp
L LED_Display_Local_Library:C_Custom C?
U 1 1
P 3790 3360
AR Path="/5BB86F29/5BE65207" Ref="C?"  Part="1" 
AR Path="/5BB86F2C/5BE65207" Ref="C510"  Part="1" 
F 0 "C510" H 3675 3178 50  0000 R CNN
F 1 "0.22uF" H 3675 3269 50  0000 R CNN
F 2 "Capacitors_SMD:C_0402" H 3828 3210 50  0001 C CNN
F 3 "" H 3815 3460 50  0001 C CNN
F 4 "1276-1049-1-ND" H 4215 3860 60  0001 C CNN "Digi-Key PN"
F 5 "0402" H 3675 3360 50  0000 R CNN "display_footprint"
F 6 "10V" H 3675 3451 50  0000 R CNN "Voltage"
F 7 "X5R" H 3675 3542 50  0000 R CNN "Dielectric"
	1    3790 3360
	-1   0    0    1   
$EndComp
Wire Wire Line
	4260 3110 3790 3110
Wire Wire Line
	3790 3110 3790 3210
Wire Wire Line
	3790 3510 3790 3610
Wire Wire Line
	3630 3110 3790 3110
Connection ~ 3790 3110
Wire Wire Line
	3790 3610 3630 3610
Text Notes 3170 3780 0    50   ~ 0
Route as diff pairs
Wire Wire Line
	3630 3110 3630 3310
Wire Wire Line
	3630 3610 3630 3410
Wire Wire Line
	3630 3410 3060 3410
Wire Wire Line
	3060 3310 3630 3310
Wire Wire Line
	4560 3110 5150 3110
Wire Wire Line
	5150 3110 5150 4910
Wire Wire Line
	5050 5010 5050 3610
Wire Wire Line
	5050 3610 3790 3610
Connection ~ 3790 3610
Text Label 5940 4910 0    50   ~ 0
POS5_ISNS2_+
Text Label 5940 5010 0    50   ~ 0
POS5_ISNS2_-
Wire Wire Line
	5150 4910 7390 4910
Wire Wire Line
	7490 5010 5050 5010
Wire Wire Line
	7190 3310 7190 3420
$Comp
L LED_Display_Local_Library:R_Custom R?
U 1 1
P 7190 3570
AR Path="/5BB86F29/5BE65227" Ref="R?"  Part="1" 
AR Path="/5BB86F2C/5BE65227" Ref="R504"  Part="1" 
F 0 "R504" H 7240 3570 50  0000 L CNN
F 1 "0" V 7190 3570 50  0000 C CNN
F 2 "Resistors_SMD:R_0402" H 7190 3570 50  0001 C CNN
F 3 "" H 7190 3570 50  0001 C CNN
F 4 "RMCF0402ZT0R00CT-ND" H 7490 3970 60  0001 C CNN "Digi-Key PN"
F 5 "0402" V 6893 3570 50  0001 C CNN "display_footprint"
F 6 "1%" V 6984 3570 50  0001 C CNN "Tolerance"
F 7 "1/16W" V 7075 3570 50  0001 C CNN "Wattage"
	1    7190 3570
	1    0    0    1   
$EndComp
$Comp
L LED_Display_Local_Library:R_Custom R?
U 1 1
P 7690 3570
AR Path="/5BB86F29/5BE65232" Ref="R?"  Part="1" 
AR Path="/5BB86F2C/5BE65232" Ref="R505"  Part="1" 
F 0 "R505" H 7740 3570 50  0000 L CNN
F 1 "0" V 7690 3570 50  0000 C CNN
F 2 "Resistors_SMD:R_0402" H 7690 3570 50  0001 C CNN
F 3 "" H 7690 3570 50  0001 C CNN
F 4 "RMCF0402ZT0R00CT-ND" H 7990 3970 60  0001 C CNN "Digi-Key PN"
F 5 "0402" V 7393 3570 50  0001 C CNN "display_footprint"
F 6 "1%" V 7484 3570 50  0001 C CNN "Tolerance"
F 7 "1/16W" V 7575 3570 50  0001 C CNN "Wattage"
	1    7690 3570
	1    0    0    1   
$EndComp
Wire Wire Line
	7190 3720 7190 3800
Wire Wire Line
	7690 3420 7690 3310
Wire Wire Line
	7390 4910 7390 3800
Wire Wire Line
	7390 3800 7190 3800
Wire Wire Line
	7690 3720 7690 3800
Wire Wire Line
	7690 3800 7490 3800
Wire Wire Line
	7490 3800 7490 5010
Connection ~ 7190 3310
Wire Wire Line
	7190 3310 7290 3310
Connection ~ 7690 3310
Wire Wire Line
	7690 3310 8420 3310
$Comp
L LED_Display_Local_Library:MU_Logo #G?
U 1 1
P 9900 1100
F 0 "#G?" H 9900 614 60  0001 C CNN
F 1 "MU_Logo" H 9900 1586 60  0001 C CNN
F 2 "" H 9900 1100 50  0001 C CNN
F 3 "" H 9900 1100 50  0001 C CNN
	1    9900 1100
	1    0    0    -1  
$EndComp
Text Notes 3710 6820 0    50   ~ 0
Do not populate any of the capacitors below:\nC501, C502, C503, C505, C507
$EndSCHEMATC
